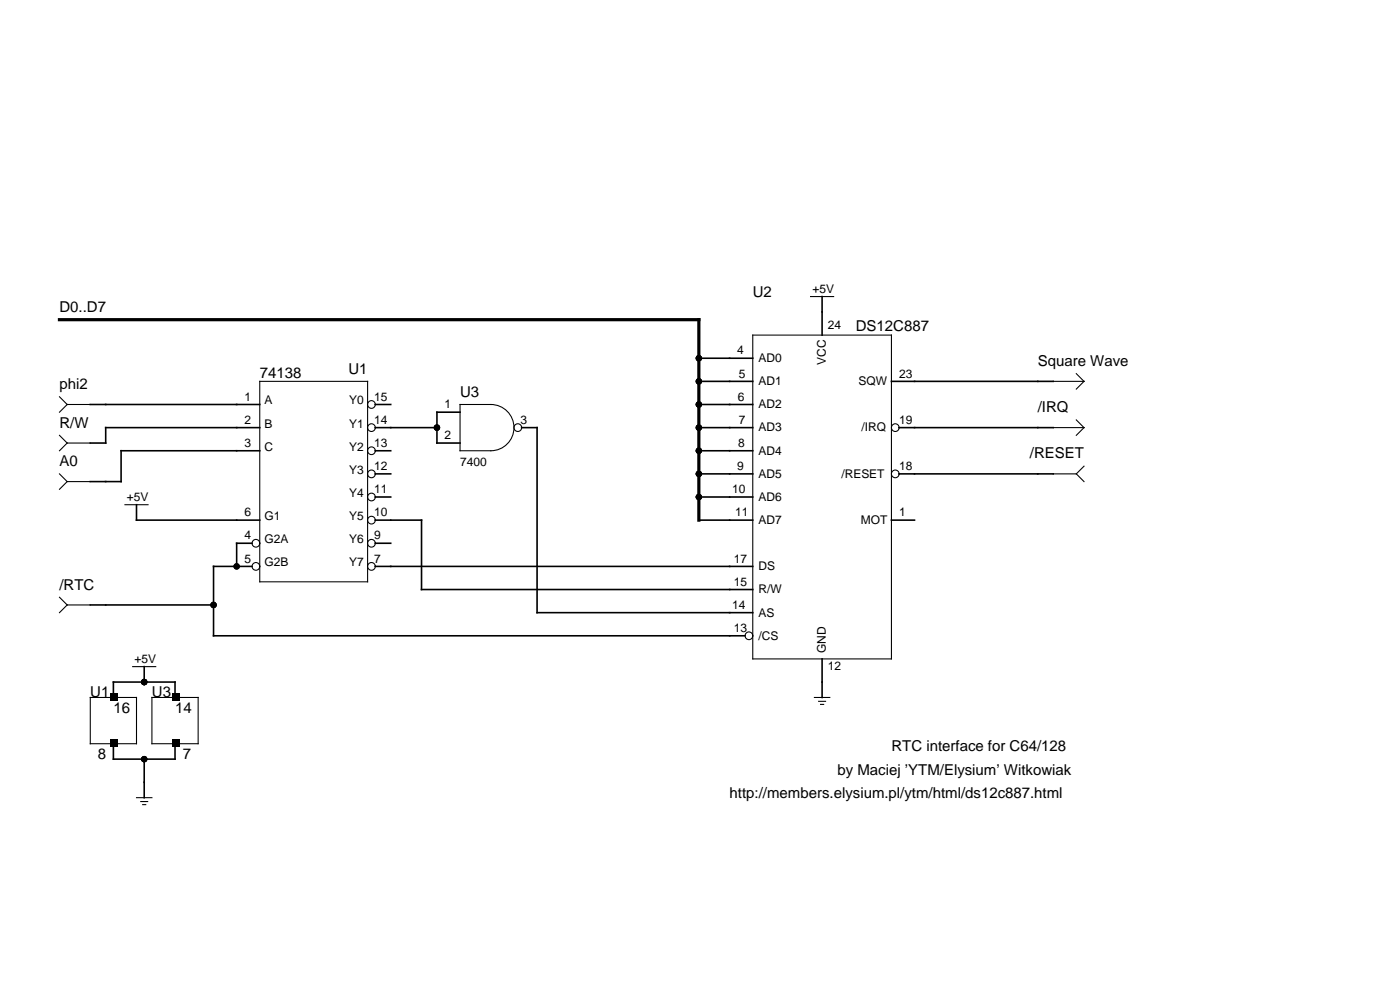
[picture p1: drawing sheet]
<svg xmlns="http://www.w3.org/2000/svg" width="297mm" height="211mm" viewBox="0 0 297 211" stroke-linecap="round" stroke-linejoin="round" font-family="sans-serif">
<g fill="none" stroke="#000" stroke-width=".23">
<path d="M159.8 71.1h29.4v68.7h-29.4zM172.1 62.9h4.9M228.5 79.2l1.6 1.7M12.6 84.2l1.7 1.6M12.6 92.3l1.7 1.7M14.3 85.8h4.9M14.3 85.8l-1.7 1.6M14.3 94l-1.7 1.6M14.3 94h4.9M55.1 80.9h22.9v42.5h-22.9zM97.7 85.8h6.5a4.9 4.9 0 0 1 4.9 4.9 4.9 4.9 0 0 1-4.9 4.9h-6.5zM223.6 80.9h6.5"/>
<path d="M223.6 90.7h6.5M228.5 89.1l1.6 1.6M230.1 98.9l-1.6 1.6M230.1 90.7l-1.6 1.6M230.1 80.9l-1.6 1.6M12.6 100.5l1.7 1.6M14.3 102.1l-1.7 1.7M14.3 102.1h4.9M26.5 107h4.9M223.6 100.5h4.9M228.5 100.5l1.6 1.6M12.6 126.7l1.7 1.6"/>
<path d="M14.3 128.3l-1.7 1.6M14.3 128.3h4.9M19.2 147.9h9.8v9.8h-9.8zM28.2 141.4h4.9M32.2 147.9h9.9v9.8h-9.9zM172.9 147.9h3.2M173.8 148.7h1.4M174.2 149.4h.6M29 169.2h3.2M29.9 170h1.4M30.3 170.7h.6"/>
<circle cx="78.8" cy="90.7" r=".82"/>
<circle cx="78.8" cy="95.6" r=".82"/>
<circle cx="78.8" cy="85.8" r=".82"/>
<circle cx="109.9" cy="90.7" r=".82"/>
<circle cx="190" cy="90.7" r=".82"/>
<circle cx="54.3" cy="115.2" r=".82"/>
<circle cx="78.8" cy="105.4" r=".82"/>
<circle cx="78.8" cy="115.2" r=".82"/>
<circle cx="78.8" cy="110.3" r=".82"/>
<circle cx="78.8" cy="100.5" r=".82"/>
<circle cx="190" cy="100.5" r=".82"/>
<circle cx="54.3" cy="120.1" r=".82"/>
<circle cx="78.8" cy="120.1" r=".82"/>
<circle cx="159" cy="134.8" r=".82"/>
</g>
<g fill="none" stroke="#000" stroke-width=".34">
<path d="M148.3 76h11.5M174.5 62.9v8.2M19.2 85.8h35.9M55.1 90.7h-32.7v3.3h-3.2M55.1 95.6h-29.4v6.5h-6.5M79.7 85.8h3.2M79.7 90.7h13M79.7 95.6h3.2M97.7 87.4h-5v6.6h5M110.7 90.7h3.3v39.2h45.8M148.3 80.9h11.5M148.3 85.8h11.5"/>
<path d="M148.3 90.7h11.5M148.3 95.6h11.5M189.2 80.9h34.4M190.9 90.7h32.7M29 107v3.3h26.1M53.5 115.2h-3.3v4.9M79.7 100.5h3.2M79.7 105.4h3.2M79.7 110.3h9.8v14.7h70.3M79.7 115.2h3.2M148.3 100.5h11.5M148.3 105.4h11.5"/>
<path d="M148.3 110.3h11.5M189.2 110.3h4.9M190.9 100.5h32.7M19.2 128.3h26.1M53.5 120.1h-8.2v14.7h112.9M79.7 120.1h80.1M174.5 139.8v8.1M24.1 147.9v-3.2h13.1v3.2M24.1 157.7v3.3h13.1v-3.3M30.6 141.4v3.3M30.6 161v8.2"/>
</g>
<path d="M12.6 67.8h135.7v42.5" fill="none" stroke="#000" stroke-width=".68"/>
<g fill="#000">
<path d="M23.4 147h1.6v1.6h-1.6zM23.4 156.8h1.6v1.6h-1.6zM36.5 147h1.6v1.6h-1.6zM36.5 156.8h1.6v1.6h-1.6z"/>
<circle cx="148.3" cy="76" r=".68"/>
<circle cx="92.7" cy="90.7" r=".68"/>
<circle cx="148.3" cy="95.6" r=".68"/>
<circle cx="148.3" cy="80.9" r=".68"/>
<circle cx="148.3" cy="85.8" r=".68"/>
<circle cx="148.3" cy="90.7" r=".68"/>
<circle cx="148.3" cy="100.5" r=".68"/>
<circle cx="148.3" cy="105.4" r=".68"/>
<circle cx="45.3" cy="128.3" r=".68"/>
<circle cx="50.2" cy="120.1" r=".68"/>
<circle cx="30.6" cy="144.7" r=".68"/>
<circle cx="30.6" cy="161" r=".68"/>
</g>
<g font-size="3.2">
<text x="159.8" y="62.9">U2</text>
<text x="12.6" y="66.2">D0..D7</text>
<text x="181.7" y="70.3">DS12C887</text>
<text x="220.3" y="77.6">Square Wave</text>
<text x="12.6" y="82.5">phi2</text>
<text x="55.1" y="80.2">74138</text>
<text x="74" y="79.2">U1</text>
<text x="97.7" y="84.2">U3</text>
<text x="220.3" y="87.4">/IRQ</text>
<text x="12.6" y="90.7">R/W</text>
<text x="12.6" y="98.9">A0</text>
<text x="218.6" y="97.2">/RESET</text>
<text x="12.6" y="125">/RTC</text>
<text x="19.2" y="147.9">U1</text>
<text x="32.2" y="147.9">U3</text>
<text x="24.1" y="151.2">16</text>
<text x="37.2" y="151.2">14</text>
<text x="20.8" y="161">8</text>
<text x="38.8" y="161">7</text>
<text x="189.2" y="159.4">RTC interface for C64/128</text>
<text x="177.8" y="164.3">by Maciej ’YTM/Elysium’ Witkowiak</text>
<text x="154.9" y="169.2">http://members.elysium.pl/ytm/html/ds12c887.html</text>
</g>
<g font-size="2.5">
<text x="172.5" y="62.1">+5V</text>
<text x="175.7" y="69.8">24</text>
<text x="156.5" y="75.2">4</text>
<text x="161" y="76.8">AD0</text>
<text x="175.3" y="77.3" transform="rotate(-90 175.3 77.3)">VCC</text>
<text x="156.8" y="80.1">5</text>
<text x="161" y="81.7">AD1</text>
<text x="182.3" y="81.7">SQW</text>
<text x="190.9" y="80.1">23</text>
<text x="51.9" y="85">1</text>
<text x="51.9" y="89.9">2</text>
<text x="56.1" y="85.8">A</text>
<text x="74.1" y="85.8">Y0</text>
<text x="79.4" y="85">15</text>
<text x="79.4" y="89.9">14</text>
<text x="94.4" y="86.6">1</text>
<text x="110.5" y="89.9">3</text>
<text x="156.6" y="85">6</text>
<text x="156.8" y="89.9">7</text>
<text x="161" y="86.6">AD2</text>
<text x="190.9" y="89.9">19</text>
<text x="51.9" y="94.8">3</text>
<text x="56.1" y="90.7">B</text>
<text x="56.1" y="95.6">C</text>
<text x="74.1" y="90.7">Y1</text>
<text x="74.1" y="95.6">Y2</text>
<text x="79.4" y="94.8">13</text>
<text x="94.4" y="93.1">2</text>
<text x="156.7" y="94.8">8</text>
<text x="161" y="91.5">AD3</text>
<text x="182.8" y="91.5">/IRQ</text>
<text x="74.1" y="100.5">Y3</text>
<text x="79.4" y="99.7">12</text>
<text x="97.7" y="98.9">7400</text>
<text x="156.5" y="99.7">9</text>
<text x="161" y="101.3">AD5</text>
<text x="161" y="96.4">AD4</text>
<text x="178.6" y="101.3">/RESET</text>
<text x="190.9" y="99.7">18</text>
<text x="26.9" y="106.2">+5V</text>
<text x="74.1" y="105.4">Y4</text>
<text x="79.4" y="104.6">11</text>
<text x="155.4" y="104.6">10</text>
<text x="161" y="106.2">AD6</text>
<text x="51.9" y="109.5">6</text>
<text x="56.1" y="110.3">G1</text>
<text x="74.1" y="110.3">Y5</text>
<text x="79.4" y="109.5">10</text>
<text x="156.1" y="109.5">11</text>
<text x="161" y="111.1">AD7</text>
<text x="182.7" y="111.1">MOT</text>
<text x="190.9" y="109.5">1</text>
<text x="51.9" y="114.4">4</text>
<text x="51.9" y="119.3">5</text>
<text x="56.1" y="115.2">G2A</text>
<text x="74.1" y="115.2">Y6</text>
<text x="79.4" y="114.4">9</text>
<text x="79.4" y="119.3">7</text>
<text x="155.8" y="119.3">17</text>
<text x="56.1" y="120.1">G2B</text>
<text x="74.1" y="120.1">Y7</text>
<text x="155.8" y="124.2">15</text>
<text x="161" y="120.9">DS</text>
<text x="161" y="125.9">R/W</text>
<text x="155.4" y="129.1">14</text>
<text x="161" y="130.8">AS</text>
<text x="155.8" y="134">13</text>
<text x="161" y="135.7">/CS</text>
<text x="28.6" y="140.6">+5V</text>
<text x="175.3" y="138.5" transform="rotate(-90 175.3 138.5)">GND</text>
<text x="175.7" y="142.2">12</text>
</g>
</svg>
